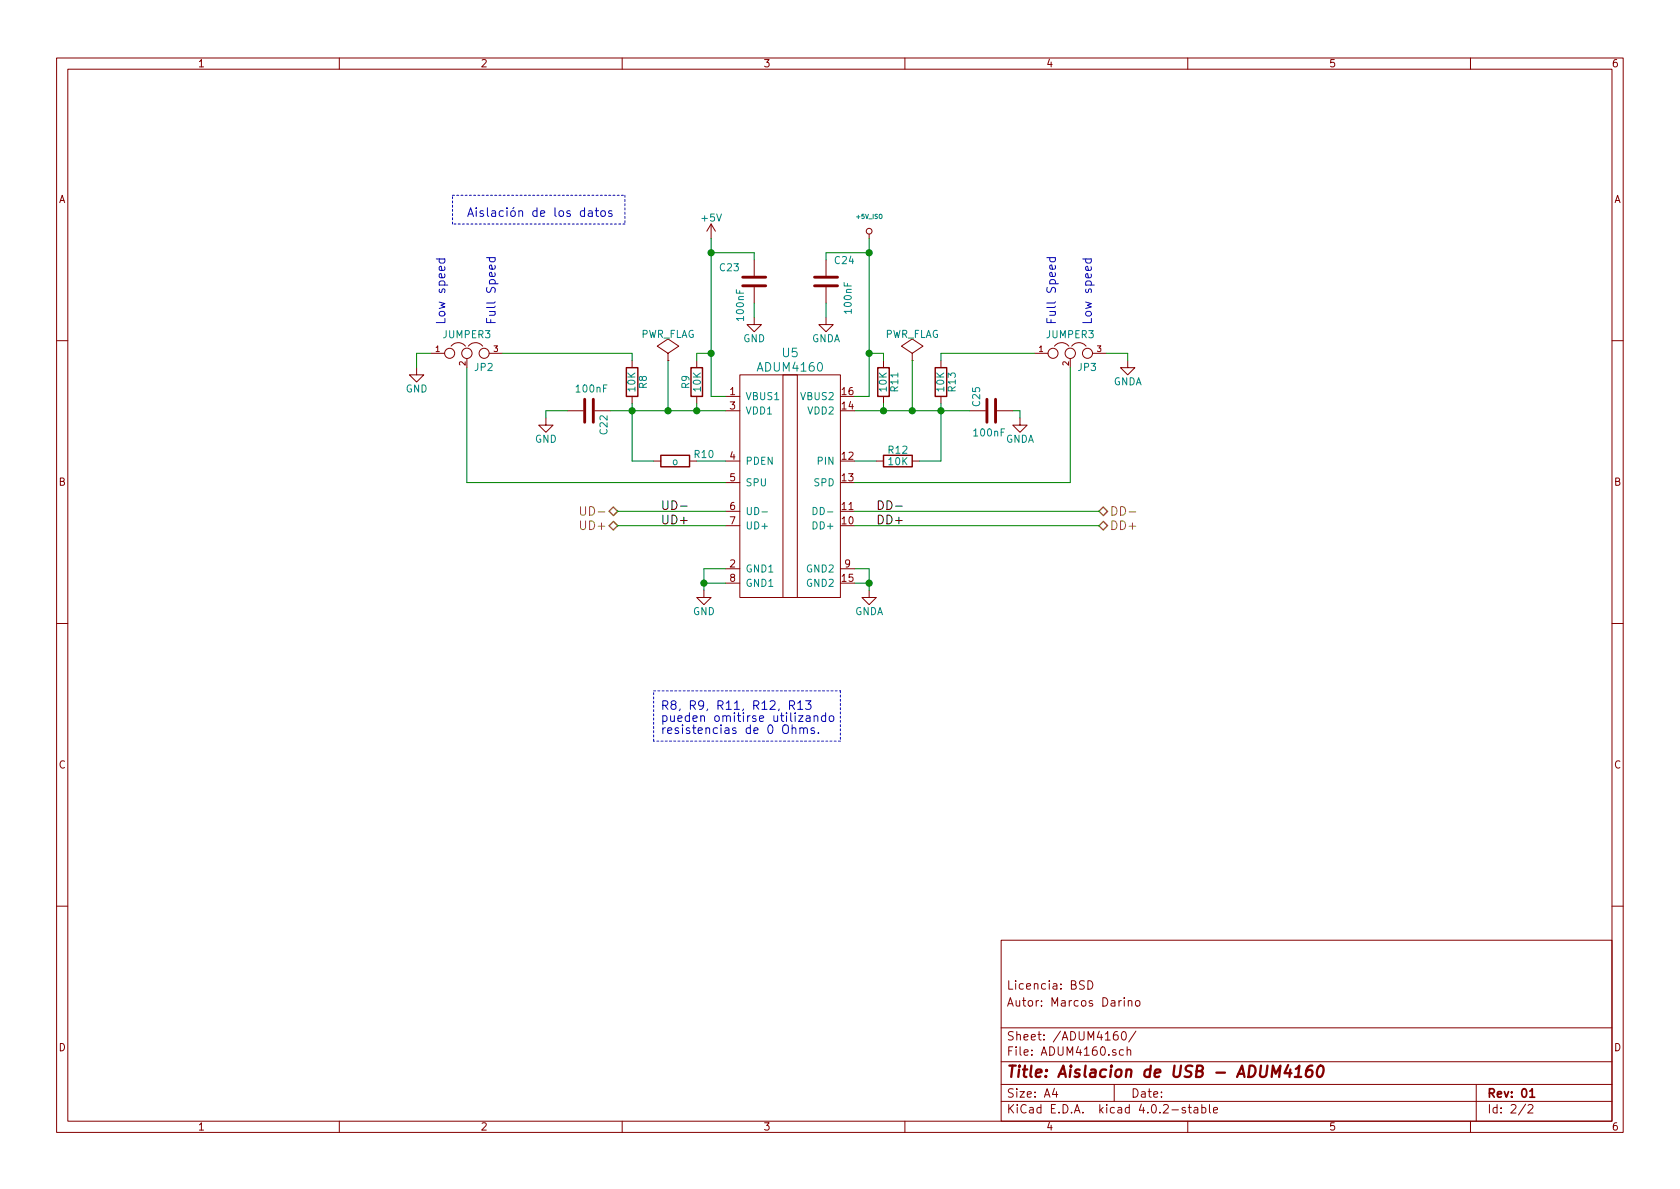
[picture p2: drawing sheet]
EESchema Schematic File Version 2
LIBS:power
LIBS:device
LIBS:transistors
LIBS:conn
LIBS:linear
LIBS:regul
LIBS:74xx
LIBS:cmos4000
LIBS:adc-dac
LIBS:memory
LIBS:xilinx
LIBS:microcontrollers
LIBS:dsp
LIBS:microchip
LIBS:analog_switches
LIBS:motorola
LIBS:texas
LIBS:intel
LIBS:audio
LIBS:interface
LIBS:digital-audio
LIBS:philips
LIBS:display
LIBS:cypress
LIBS:siliconi
LIBS:opto
LIBS:atmel
LIBS:contrib
LIBS:valves
LIBS:USBCableIsolatorCircuit
LIBS:CIAA_K60
LIBS:USBCableIsolatorCircuit-cache
EELAYER 25 0
EELAYER END
$Descr A4 11693 8268
encoding utf-8
Sheet 2 2
Title "Aislacion de USB - ADUM4160"
Date ""
Rev "01"
Comp ""
Comment1 "Autor: Marcos Darino"
Comment2 "Licencia: BSD"
Comment3 ""
Comment4 ""
$EndDescr
$Comp
L GND #PWR056
U 1 1
P 4900 4100
F 0 "#PWR056" H 4900 3850 50  0001 C CNN
F 1 "GND" H 4900 3950 50  0000 C CNN
F 2 "" H 4900 4100 50  0000 C CNN
F 3 "" H 4900 4100 50  0000 C CNN
	1    4900 4100
	1    0    0    -1  
$EndComp
$Comp
L GNDA #PWR057
U 1 1
P 6050 4100
F 0 "#PWR057" H 6050 3850 50  0001 C CNN
F 1 "GNDA" H 6050 3950 50  0000 C CNN
F 2 "" H 6050 4100 50  0000 C CNN
F 3 "" H 6050 4100 50  0000 C CNN
	1    6050 4100
	1    0    0    -1  
$EndComp
$Comp
L GNDA #PWR058
U 1 1
P 5750 2200
F 0 "#PWR058" H 5750 1950 50  0001 C CNN
F 1 "GNDA" H 5750 2050 50  0000 C CNN
F 2 "" H 5750 2200 50  0000 C CNN
F 3 "" H 5750 2200 50  0000 C CNN
	1    5750 2200
	1    0    0    -1  
$EndComp
$Comp
L +5V_ISO #PWR059
U 1 1
P 6050 1650
F 0 "#PWR059" H 6050 1740 20  0001 C CNN
F 1 "+5V_ISO" H 6050 1800 30  0000 C CNN
F 2 "" H 6050 1650 60  0000 C CNN
F 3 "" H 6050 1650 60  0000 C CNN
	1    6050 1650
	1    0    0    -1  
$EndComp
$Comp
L GND #PWR060
U 1 1
P 5250 2200
F 0 "#PWR060" H 5250 1950 50  0001 C CNN
F 1 "GND" H 5250 2050 50  0000 C CNN
F 2 "" H 5250 2200 50  0000 C CNN
F 3 "" H 5250 2200 50  0000 C CNN
	1    5250 2200
	1    0    0    -1  
$EndComp
Text Label 4600 3550 0    60   ~ 0
UD-
Text Label 4600 3650 0    60   ~ 0
UD+
Text Label 6100 3650 0    60   ~ 0
DD+
Text Label 6100 3550 0    60   ~ 0
DD-
$Comp
L R R9
U 1 1
P 4850 2650
F 0 "R9" V 4930 2650 50  0000 C CNN
F 1 "10K" V 4850 2650 50  0000 C CNN
F 2 "Resistors_SMD:R_0603_HandSoldering" V 4780 2650 50  0001 C CNN
F 3 "" H 4850 2650 50  0000 C CNN
F 4 "RES SMD 10K OHM 5% 1/10W 0603" V 4850 2650 60  0001 C CNN "Desc"
F 5 "P10KGTR-ND" V 4850 2650 60  0001 C CNN "Digikey#"
F 6 "ERJ-3GEYJ103V" V 4850 2650 60  0001 C CNN "Manf#"
F 7 "Panasonic Electronic Components" V 4850 2650 60  0001 C CNN "Manf"
	1    4850 2650
	-1   0    0    1   
$EndComp
$Comp
L GNDA #PWR061
U 1 1
P 7850 2500
F 0 "#PWR061" H 7850 2250 50  0001 C CNN
F 1 "GNDA" H 7850 2350 50  0000 C CNN
F 2 "" H 7850 2500 50  0000 C CNN
F 3 "" H 7850 2500 50  0000 C CNN
	1    7850 2500
	1    0    0    -1  
$EndComp
$Comp
L GND #PWR062
U 1 1
P 2900 2550
F 0 "#PWR062" H 2900 2300 50  0001 C CNN
F 1 "GND" H 2900 2400 50  0000 C CNN
F 2 "" H 2900 2550 50  0000 C CNN
F 3 "" H 2900 2550 50  0000 C CNN
	1    2900 2550
	1    0    0    -1  
$EndComp
Text Notes 7350 2250 1    60   ~ 0
Full Speed
Text Notes 7600 2250 1    60   ~ 0
Low speed
Text Notes 3100 2250 1    60   ~ 0
Low speed
Text Notes 3450 2250 1    60   ~ 0
Full Speed
Text Notes 3250 1500 0    60   ~ 0
Aislación de los datos
$Comp
L C C23
U 1 1
P 5250 1950
F 0 "C23" H 5350 1850 50  0000 L CNN
F 1 "100nF" V 5350 2000 50  0000 L CNN
F 2 "Capacitors_SMD:C_0603_HandSoldering" H 5288 1800 50  0001 C CNN
F 3 "~" H 5250 1950 50  0000 C CNN
F 4 "399-1096-1-ND" H 5250 1950 60  0001 C CNN "Digikey#"
F 5 "Kemet" H 5250 1950 60  0001 C CNN "Manf"
F 6 "C0603C104K4RACTU" H 5250 1950 60  0001 C CNN "Manf#"
F 7 "CAP CER 0,1UF 16V X7R 10% 0603" H 5250 1950 60  0001 C CNN "Desc"
	1    5250 1950
	-1   0    0    1   
$EndComp
$Comp
L C C24
U 1 1
P 5750 1950
F 0 "C24" H 5550 1800 50  0000 L CNN
F 1 "100nF" V 5600 1950 50  0000 L CNN
F 2 "Capacitors_SMD:C_0603_HandSoldering" H 5788 1800 50  0001 C CNN
F 3 "~" H 5750 1950 50  0000 C CNN
F 4 "399-1096-1-ND" H 5750 1950 60  0001 C CNN "Digikey#"
F 5 "Kemet" H 5750 1950 60  0001 C CNN "Manf"
F 6 "C0603C104K4RACTU" H 5750 1950 60  0001 C CNN "Manf#"
F 7 "CAP CER 0,1UF 16V X7R 10% 0603" H 5750 1950 60  0001 C CNN "Desc"
	1    5750 1950
	-1   0    0    1   
$EndComp
$Comp
L +5V #PWR063
U 1 1
P 4950 1650
F 0 "#PWR063" H 4950 1500 50  0001 C CNN
F 1 "+5V" H 4950 1790 50  0000 C CNN
F 2 "" H 4950 1650 50  0000 C CNN
F 3 "" H 4950 1650 50  0000 C CNN
	1    4950 1650
	1    0    0    -1  
$EndComp
Text HLabel 7650 3550 2    60   BiDi ~ 0
DD-
Text HLabel 7650 3650 2    60   BiDi ~ 0
DD+
Text HLabel 4300 3550 0    60   BiDi ~ 0
UD-
Text HLabel 4300 3650 0    60   BiDi ~ 0
UD+
$Comp
L GND #PWR064
U 1 1
P 3800 2900
F 0 "#PWR064" H 3800 2650 50  0001 C CNN
F 1 "GND" H 3800 2750 50  0000 C CNN
F 2 "" H 3800 2900 50  0000 C CNN
F 3 "" H 3800 2900 50  0000 C CNN
	1    3800 2900
	1    0    0    -1  
$EndComp
$Comp
L C C22
U 1 1
P 4100 2850
F 0 "C22" H 4125 2950 50  0000 L CNN
F 1 "100nF" V 3950 2750 50  0000 L CNN
F 2 "Capacitors_SMD:C_0603_HandSoldering" H 4138 2700 50  0001 C CNN
F 3 "~" H 4100 2850 50  0000 C CNN
F 4 "399-1096-1-ND" H 4100 2850 60  0001 C CNN "Digikey#"
F 5 "Kemet" H 4100 2850 60  0001 C CNN "Manf"
F 6 "C0603C104K4RACTU" H 4100 2850 60  0001 C CNN "Manf#"
F 7 "CAP CER 0,1UF 16V X7R 10% 0603" H 4100 2850 60  0001 C CNN "Desc"
	1    4100 2850
	0    1    1    0   
$EndComp
$Comp
L JUMPER3 JP2
U 1 1
P 3250 2450
F 0 "JP2" H 3300 2350 50  0000 L CNN
F 1 "JUMPER3" H 3250 2550 50  0000 C BNN
F 2 "Connect:PINHEAD1-3" H 3250 2450 50  0001 C CNN
F 3 "~" H 3250 2450 50  0000 C CNN
F 4 "Z5375-ND" H 3250 2450 60  0001 C CNN "Digikey#"
F 5 "3 Positions Header, Unshrouded Connector 0.100\" (2.54mm) Through Hole Gold" H 3250 2450 60  0001 C CNN "Desc"
F 6 "XG8V-0331" H 3250 2450 60  0001 C CNN "Manf#"
F 7 "Omron Electronics" H 3250 2450 60  0001 C CNN "Manf"
	1    3250 2450
	1    0    0    -1  
$EndComp
$Comp
L JUMPER3 JP3
U 1 1
P 7450 2450
F 0 "JP3" H 7500 2350 50  0000 L CNN
F 1 "JUMPER3" H 7450 2550 50  0000 C BNN
F 2 "Connect:PINHEAD1-3" H 7450 2450 50  0001 C CNN
F 3 "~" H 7450 2450 50  0000 C CNN
F 4 "Z5375-ND" H 7450 2450 60  0001 C CNN "Digikey#"
F 5 "3 Positions Header, Unshrouded Connector 0.100\" (2.54mm) Through Hole Gold" H 7450 2450 60  0001 C CNN "Desc"
F 6 "XG8V-0331" H 7450 2450 60  0001 C CNN "Manf#"
F 7 "Omron Electronics" H 7450 2450 60  0001 C CNN "Manf"
	1    7450 2450
	1    0    0    -1  
$EndComp
$Comp
L R R12
U 1 1
P 6250 3200
F 0 "R12" V 6330 3200 50  0000 C CNN
F 1 "10K" V 6250 3200 50  0000 C CNN
F 2 "Resistors_SMD:R_0603_HandSoldering" V 6180 3200 50  0001 C CNN
F 3 "" H 6250 3200 50  0000 C CNN
F 4 "RES SMD 10K OHM 5% 1/10W 0603" V 6250 3200 60  0001 C CNN "Desc"
F 5 "P10KGTR-ND" V 6250 3200 60  0001 C CNN "Digikey#"
F 6 "ERJ-3GEYJ103V" V 6250 3200 60  0001 C CNN "Manf#"
F 7 "Panasonic Electronic Components" V 6250 3200 60  0001 C CNN "Manf"
	1    6250 3200
	0    -1   -1   0   
$EndComp
$Comp
L R R8
U 1 1
P 4400 2650
F 0 "R8" V 4480 2650 50  0000 C CNN
F 1 "10K" V 4400 2650 50  0000 C CNN
F 2 "Resistors_SMD:R_0603_HandSoldering" V 4330 2650 50  0001 C CNN
F 3 "" H 4400 2650 50  0000 C CNN
F 4 "RES SMD 10K OHM 5% 1/10W 0603" V 4400 2650 60  0001 C CNN "Desc"
F 5 "P10KGTR-ND" V 4400 2650 60  0001 C CNN "Digikey#"
F 6 "ERJ-3GEYJ103V" V 4400 2650 60  0001 C CNN "Manf#"
F 7 "Panasonic Electronic Components" V 4400 2650 60  0001 C CNN "Manf"
	1    4400 2650
	1    0    0    -1  
$EndComp
$Comp
L PWR_FLAG #FLG065
U 1 1
P 4650 2500
F 0 "#FLG065" H 4650 2595 50  0001 C CNN
F 1 "PWR_FLAG" H 4650 2680 50  0000 C CNN
F 2 "" H 4650 2500 50  0000 C CNN
F 3 "" H 4650 2500 50  0000 C CNN
	1    4650 2500
	1    0    0    -1  
$EndComp
$Comp
L R R10
U 1 1
P 4700 3200
F 0 "R10" V 4750 3000 50  0000 C CNN
F 1 "o" V 4700 3200 50  0000 C CNN
F 2 "Resistors_SMD:R_0603_HandSoldering" V 4630 3200 50  0001 C CNN
F 3 "" H 4700 3200 50  0000 C CNN
F 4 "RES SMD 0.0OHM JUMPER 1/10W 0603" V 4700 3200 60  0001 C CNN "Desc"
F 5 "P0.0GTR-ND" V 4700 3200 60  0001 C CNN "Digikey#"
F 6 "ERJ-3GEY0R00V" V 4700 3200 60  0001 C CNN "Manf#"
F 7 "Panasonic Electronic Components" V 4700 3200 60  0001 C CNN "Manf"
	1    4700 3200
	0    -1   -1   0   
$EndComp
Text Notes 4600 5100 0    60   ~ 0
R8, R9, R11, R12, R13 \npueden omitirse utilizando \nresistencias de 0 Ohms.
$Comp
L ADUM4160 U5
U 1 1
P 5500 3150
F 0 "U5" H 5500 3850 60  0000 C CNN
F 1 "ADUM4160" H 5500 3750 60  0000 C CNN
F 2 "Housings_SOIC:SOIC-16_7.5x10.3mm_Pitch1.27mm" H 5550 2800 60  0001 C CNN
F 3 "~" H 5550 2800 60  0000 C CNN
F 4 "ADUM4160BRWZ-RLTR-ND" H 5500 3150 60  0001 C CNN "Digikey#"
F 5 "USB Digital Isolator 5000Vrms 2 Channel 12Mbps 25kV/µs CMTI 16-SOIC (0.295\", 7.50mm Width)" H 5500 3150 60  0001 C CNN "Desc"
F 6 "Analog Devices Inc." H 5500 3150 60  0001 C CNN "Manf"
F 7 "ADUM4160BRWZ-RL" H 5500 3150 60  0001 C CNN "Manf#"
	1    5500 3150
	1    0    0    -1  
$EndComp
$Comp
L R R11
U 1 1
P 6150 2650
F 0 "R11" V 6230 2650 50  0000 C CNN
F 1 "10K" V 6150 2650 50  0000 C CNN
F 2 "Resistors_SMD:R_0603_HandSoldering" V 6080 2650 50  0001 C CNN
F 3 "" H 6150 2650 50  0000 C CNN
F 4 "RES SMD 10K OHM 5% 1/10W 0603" V 6150 2650 60  0001 C CNN "Desc"
F 5 "P10KGTR-ND" V 6150 2650 60  0001 C CNN "Digikey#"
F 6 "ERJ-3GEYJ103V" V 6150 2650 60  0001 C CNN "Manf#"
F 7 "Panasonic Electronic Components" V 6150 2650 60  0001 C CNN "Manf"
	1    6150 2650
	1    0    0    -1  
$EndComp
$Comp
L GNDA #PWR066
U 1 1
P 7100 2900
F 0 "#PWR066" H 7100 2650 50  0001 C CNN
F 1 "GNDA" H 7100 2750 50  0000 C CNN
F 2 "" H 7100 2900 50  0000 C CNN
F 3 "" H 7100 2900 50  0000 C CNN
	1    7100 2900
	1    0    0    -1  
$EndComp
$Comp
L C C25
U 1 1
P 6900 2850
F 0 "C25" H 6925 2950 50  0000 L CNN
F 1 "100nF" V 6750 2750 50  0000 L CNN
F 2 "Capacitors_SMD:C_0603_HandSoldering" H 6938 2700 50  0001 C CNN
F 3 "~" H 6900 2850 50  0000 C CNN
F 4 "399-1096-1-ND" H 6900 2850 60  0001 C CNN "Digikey#"
F 5 "Kemet" H 6900 2850 60  0001 C CNN "Manf"
F 6 "C0603C104K4RACTU" H 6900 2850 60  0001 C CNN "Manf#"
F 7 "CAP CER 0,1UF 16V X7R 10% 0603" H 6900 2850 60  0001 C CNN "Desc"
	1    6900 2850
	0    -1   -1   0   
$EndComp
$Comp
L R R13
U 1 1
P 6550 2650
F 0 "R13" V 6630 2650 50  0000 C CNN
F 1 "10K" V 6550 2650 50  0000 C CNN
F 2 "Resistors_SMD:R_0603_HandSoldering" V 6480 2650 50  0001 C CNN
F 3 "" H 6550 2650 50  0000 C CNN
F 4 "RES SMD 10K OHM 5% 1/10W 0603" V 6550 2650 60  0001 C CNN "Desc"
F 5 "P10KGTR-ND" V 6550 2650 60  0001 C CNN "Digikey#"
F 6 "ERJ-3GEYJ103V" V 6550 2650 60  0001 C CNN "Manf#"
F 7 "Panasonic Electronic Components" V 6550 2650 60  0001 C CNN "Manf"
	1    6550 2650
	1    0    0    -1  
$EndComp
$Comp
L PWR_FLAG #FLG067
U 1 1
P 6350 2500
F 0 "#FLG067" H 6350 2595 50  0001 C CNN
F 1 "PWR_FLAG" H 6350 2680 50  0000 C CNN
F 2 "" H 6350 2500 50  0000 C CNN
F 3 "" H 6350 2500 50  0000 C CNN
	1    6350 2500
	1    0    0    -1  
$EndComp
Wire Wire Line
	3500 2450 4400 2450
Wire Wire Line
	5750 2100 5750 2200
Wire Wire Line
	5750 1800 5750 1750
Wire Wire Line
	7850 2450 7850 2500
Wire Wire Line
	7700 2450 7850 2450
Wire Wire Line
	7450 3350 7450 2550
Wire Wire Line
	2900 2450 2900 2550
Wire Wire Line
	2900 2450 3000 2450
Wire Wire Line
	3250 2550 3250 3350
Wire Wire Line
	5950 3350 7450 3350
Wire Wire Line
	5950 3550 7650 3550
Wire Wire Line
	5950 3650 7650 3650
Wire Wire Line
	4300 3650 5050 3650
Wire Wire Line
	4300 3550 5050 3550
Wire Wire Line
	3250 3350 5050 3350
Wire Wire Line
	4950 2750 5050 2750
Wire Wire Line
	4950 1650 4950 2750
Wire Wire Line
	6050 1650 6050 2750
Wire Wire Line
	6050 2750 5950 2750
Wire Wire Line
	6150 2450 6050 2450
Connection ~ 6050 2450
Wire Wire Line
	6150 2500 6150 2450
Wire Wire Line
	6150 2800 6150 2850
Wire Wire Line
	5950 2850 6750 2850
Wire Wire Line
	7100 2900 7100 2850
Wire Wire Line
	7100 2850 7050 2850
Connection ~ 6150 2850
Wire Wire Line
	5950 3200 6100 3200
Connection ~ 6350 2850
Wire Wire Line
	6550 2500 6550 2450
Wire Wire Line
	6550 2800 6550 3200
Connection ~ 6550 2850
Wire Wire Line
	6550 3200 6400 3200
Wire Wire Line
	6350 2500 6350 2850
Wire Wire Line
	5950 3950 6050 3950
Wire Wire Line
	6050 3950 6050 4100
Wire Wire Line
	5950 4050 6050 4050
Connection ~ 6050 4050
Wire Wire Line
	5050 4050 4900 4050
Wire Wire Line
	4900 3950 4900 4100
Wire Wire Line
	5050 3950 4900 3950
Connection ~ 4900 4050
Wire Notes Line
	3150 1350 4350 1350
Wire Notes Line
	4350 1350 4350 1550
Wire Notes Line
	4350 1550 3150 1550
Wire Notes Line
	3150 1550 3150 1350
Connection ~ 6050 1750
Wire Wire Line
	5750 1750 6050 1750
Wire Wire Line
	5250 1800 5250 1750
Wire Wire Line
	5250 1750 4950 1750
Connection ~ 4950 1750
Wire Wire Line
	5250 2100 5250 2200
Wire Wire Line
	4250 2850 5050 2850
Connection ~ 4950 2450
Wire Wire Line
	3950 2850 3800 2850
Wire Wire Line
	3800 2850 3800 2900
Connection ~ 4400 2850
Wire Wire Line
	5050 3200 4850 3200
Wire Wire Line
	4400 3200 4550 3200
Wire Wire Line
	4850 2850 4850 2800
Connection ~ 4850 2850
Wire Wire Line
	4650 2500 4650 2850
Connection ~ 4650 2850
Wire Wire Line
	4850 2500 4850 2450
Wire Wire Line
	4850 2450 4950 2450
Wire Wire Line
	4400 2800 4400 3200
Wire Wire Line
	6550 2450 7200 2450
Wire Wire Line
	4400 2450 4400 2500
Wire Notes Line
	4550 4800 5850 4800
Wire Notes Line
	5850 4800 5850 5150
Wire Notes Line
	5850 5150 4550 5150
Wire Notes Line
	4550 5150 4550 4800
$EndSCHEMATC
